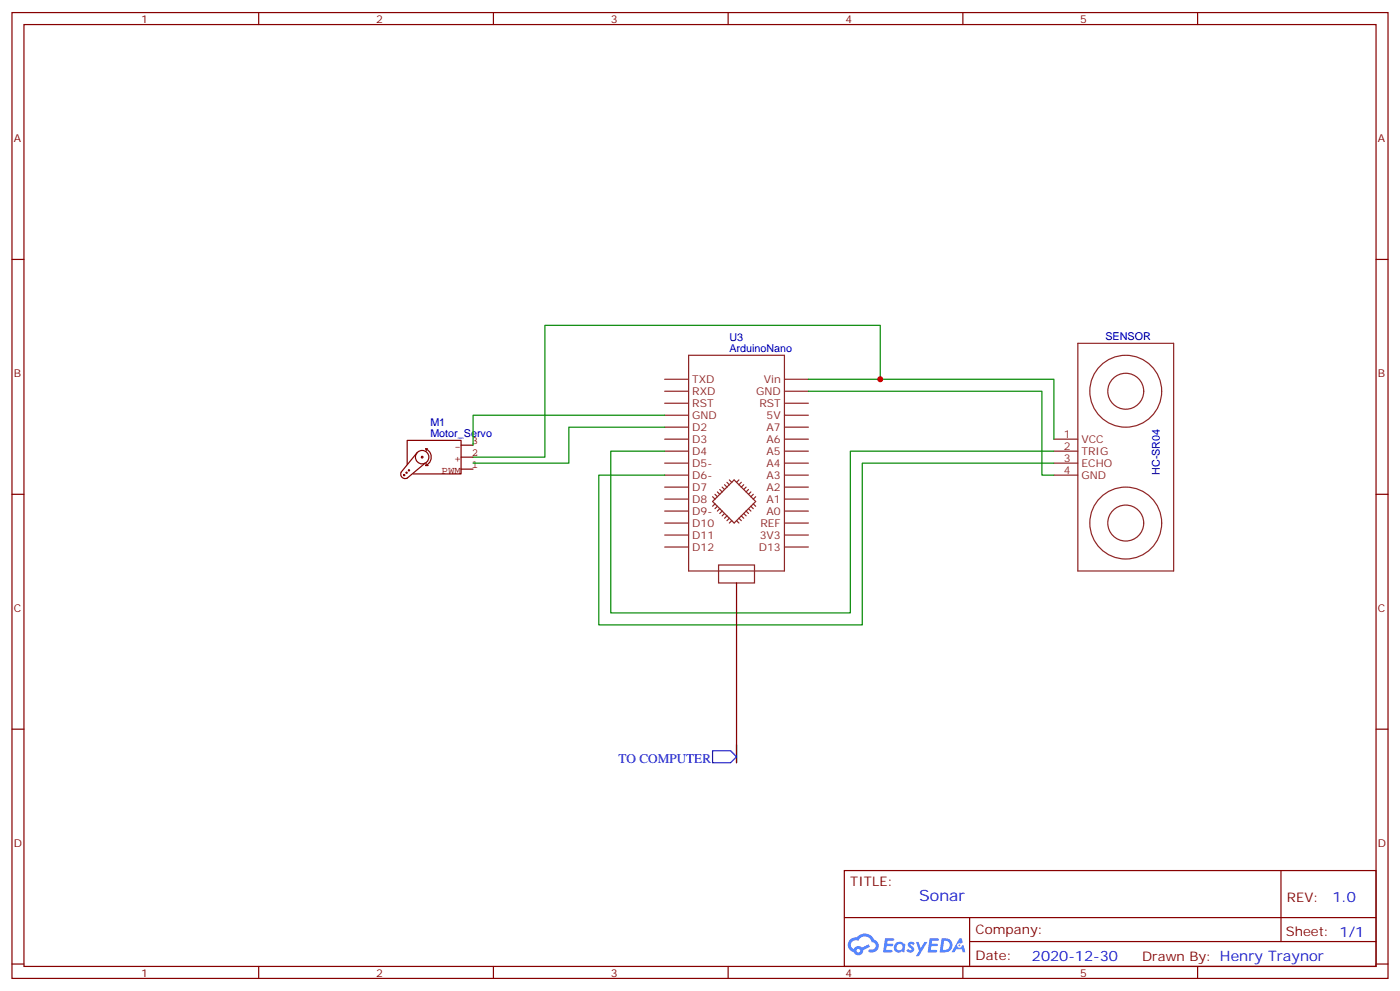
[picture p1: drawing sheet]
<svg xmlns="http://www.w3.org/2000/svg" width="412mm" height="292mm" viewBox="0 0 412 292" stroke-linecap="round" stroke-linejoin="round" font-family="sans-serif">
<g fill="none" stroke="#870000" stroke-width=".35">
<path d="M3.5 3.7h405.4v284.3h-405.4zM7.1 7.2h398.2v277.3h-398.2zM76.2 3.7v3.5M145.3 3.7v3.5M214.5 3.7v3.5M283.6 3.7v3.5M352.8 3.7v3.5M3.5 76.4h3.6M405.3 76.4h3.6M3.5 145.5h3.6M405.3 145.5h3.6M3.5 214.7h3.6"/>
<path d="M405.3 214.7h3.6M248.7 256.3h156.6v28.2h-156.6zM377.3 256.3v20.9M248.7 270.1h156.5M285.6 277.2h119.6M285.6 270.1v14.2M3.5 283.8h3.6M76.2 284.5v3.5M145.3 284.5v3.5M214.5 284.5v3.5M283.6 284.5v3.5M352.8 284.5v3.5"/>
<path d="M405.3 283.8h3.6"/>
</g>
<g fill="#5487ff">
<path d="M267.7 277.5a1.22 1.22 0 0 1 1.7 .2l-.4 .6a.47 .47 0 0 0-.3-.4 .47 .47 0 0 0-.5 .2l.1 .2a1.14 1.14 0 0 1 .8 1.8 1.14 1.14 0 0 1-1.9 0l-.2-.2 .5-.6 .7 .5a.29 .29 0 0 0 .3-.3 .29 .29 0 0 0-.2-.3 1.04 1.04 0 0 1-.6-1.7z"/>
<path d="M260.7 276.2h2.4l.3 .2-.2 .5-1.8 .1-.1 .8h1.5l.3 .4-.3 .4h-1.6l-.2 1.1h1.7l.2 .3-.2 .3-2.6 .1z"/>
<path d="M273.8 276.2h2.4l.3 .2-.1 .5-1.8 .1-.2 .8h1.6l.3 .4-.4 .4-1.6-.1-.1 1.1 1.7 .1 .2 .3-.2 .3-2.6 .1z"/>
<path d="M282.6 276.2h.7l.3 1.3-.6 .3a.69 .69 0 0 0-1 .3 .69 .69 0 0 0 .4 .9 .69 .69 0 0 0 .9-.6l.5-.2 .6 2.2h-.8l-.2-.9h-1.8l-.5 .9h-.8z"/>
<path d="M269.8 277.3h.8l.6 1.8 1.1-1.8h.9l-2.6 4.2h-.8l.9-1.5z"/>
<path d="M277.4 276.2l-.6 4.2h1.3a2.11 2.11 0 0 0 2.5-2.1 2.11 2.11 0 0 0-2.5-2.1zM278.1 277a1.39 1.39 0 0 1 1.7 1.4 1.39 1.39 0 0 1-1.8 1.2h-.3z"/>
<path d="M263.7 277.8a1.54 1.54 0 0 0-.1 2.2 1.54 1.54 0 0 0 2.2 .1l.6 .3 .3-2.3-.2-.3h-.4a1.49 1.49 0 0 0-2.4 0zM264 278.8a.94 .94 0 0 1 1.8 0 .94 .94 0 0 1-1.8 0z"/>
<path d="M250.4 276.6a2.18 2.18 0 0 0 1.1 3.7 1.44 1.44 0 0 0 1.6 .9 1.44 1.44 0 0 0 1.2-1.4l2-1.1-.5-.7-1.9 1a1.47 1.47 0 0 0-2.4 .4 1.39 1.39 0 0 1-.7-1.9 1.39 1.39 0 0 1 2-.5 2.12 2.12 0 0 1 2.2-1.3 2.12 2.12 0 0 1 1.9 1.7 1.14 1.14 0 0 1 1.1 1.4 1.14 1.14 0 0 1-1.7 .7 .43 .43 0 0 0-.5 .4 .43 .43 0 0 0 .4 .5 1.98 1.98 0 0 0 2.5-1.2 1.98 1.98 0 0 0-1.2-2.6 3.1 3.1 0 0 0-5.3-.6l-.9 .1zM252.3 279.9a.55 .55 0 0 1 1.1 0 .55 .55 0 0 1-1.1 0z"/>
<circle cx="282.6" cy="278.3" r=".26"/>
</g>
<g fill="none" stroke="#8c2424" stroke-width=".35">
<path d="M195.8 118.7h7M195.8 115.2h7M195.8 111.7h7M202.8 104.6h28.3v63.5h-28.3zM231.1 118.7h7M231.1 115.2h7M231.1 111.7h7M317.5 101.1h28.2v67h-28.2zM195.8 139.9h7M195.8 136.3h7M195.8 132.8h7M195.8 129.3h7"/>
<path d="M195.8 125.8h7M195.8 122.2h7M231.1 139.9h7M231.1 136.3h7M231.1 132.8h7M231.1 129.3h7M231.1 125.8h7M231.1 122.2h7M310.4 139.9h7.1M310.4 136.3h7.1M310.4 132.8h7.1M310.4 129.3h7.1"/>
<path d="M195.8 157.5h7M195.8 154h7M195.8 150.5h7M195.8 146.9h7M195.8 143.4h7M209.9 147.6l6.4-6.3 6.3 6.3-6.3 6.4zM209.9 146.2l.7 .7M210.6 145.5l.7 .7M210.6 148.3l-.7 .7M211.3 144.8l.7 .7M211.3 149l-.7 .8M212 144.1l.7 .7"/>
<path d="M212 149.8l-.7 .7M212.7 143.4l.7 .7M212.7 150.5l-.7 .7M213.4 142.7l.7 .7M213.4 151.2l-.7 .7M214.1 142l.7 .7M214.1 151.9l-.7 .7M214.8 141.3l.7 .7M214.8 152.6l-.7 .7M215.5 153.3l-.7 .7M217 153.3l.7 .7M217.7 152.6l.7 .7"/>
<path d="M217.7 141.3l-.7 .7M218.4 151.9l.7 .7M218.4 142l-.7 .7M219.1 151.2l.7 .7M219.1 142.7l-.7 .7M219.8 150.5l.7 .7M219.8 143.4l-.7 .7M220.5 149.8l.7 .7M220.5 144.1l-.7 .7M221.2 149l.7 .8M221.2 144.8l-.7 .7M221.9 148.3l.7 .7"/>
<path d="M221.9 145.5l-.7 .7M222.6 146.2l-.7 .7M231.1 157.5h7M231.1 154h7M231.1 150.5h7M231.1 146.9h7M231.1 143.4h7M195.8 161h7M211.7 166.3h10.5v5.3h-10.5zM231.1 161h7"/>
<circle cx="331.6" cy="115.2" r="10.6"/>
<circle cx="331.6" cy="115.2" r="5.3"/>
<circle cx="331.6" cy="154" r="10.6"/>
<circle cx="331.6" cy="154" r="5.3"/>
</g>
<path d="M238.1 111.7h72.3v17.6M238.1 115.2h68.8v24.7h3.5M259.3 111.7v-15.9h-98.8v38.8h-21.2M195.8 132.8h-15.9v47.6h70.6v-47.6h59.9M195.8 122.2h-56.5v8.9M195.8 125.8h-28.2v10.5h-28.3M310.4 136.3h-56.4v47.7h-77.6v-44.1h19.4" fill="none" stroke="#008700" stroke-width=".35"/>
<g fill="none" stroke="#850000" stroke-width=".35">
<path d="M118.9 139.8l.3 .1-.1 .2-.2-.2M119.6 139.1l.3 .1-.1 .1-.2-.1M119.9 136.7v-7.1h15.9v9.9h-14.1M120.3 138.3l.3 .2-.1 .1-.2-.1M122.4 134.4a1.98 1.98 0 0 1 3-1.5 1.98 1.98 0 0 1-.1 3.4 1.98 1.98 0 0 1-2.9-1.7M122.9 133.2l-4.7 5.8a1.31 1.31 0 0 0 .2 1.5 1.31 1.31 0 0 0 1.5 .3l5.3-4.5M124.2 134.4l.4 .2-.2 .2-.3-.2M125.4 132.1a2.68 2.68 0 0 1 1.6 2.5 2.68 2.68 0 0 1-1.6 2.4M125.4 132.1h.5M125.4 132.1l.2 .5M125.4 137.1h.7M125.6 136.5l-.2 .6"/>
<path d="M135.8 138.1h3.5M135.8 134.6h3.5M135.8 131.1h3.5"/>
</g>
<path d="M217 171.6v52.9v-5.2" fill="none" stroke="#000" stroke-width=".35"/>
<path d="M209.9 221h5.3l1.8 1.8-1.8 1.7h-5.3z" fill="none" stroke="#00f" stroke-width=".35"/>
<circle cx="259.3" cy="111.7" r=".88" fill="#c00"/>
<text font-size="4.6" fill="#00f" x="270.8" y="265.3">Sonar</text>
<g font-size="4.2" fill="#00f">
<text x="392.5" y="265.6">1.0</text>
<text x="304" y="282.9">2020-12-30</text>
</g>
<text font-size="3.9" fill="#00f" x="182.2" y="224.5">TO COMPUTER</text>
<g font-size="3.9" fill="#800">
<text x="250.5" y="260.9">TITLE:</text>
<text x="379.1" y="265.6">REV:</text>
<text x="287.4" y="275.1">Company:</text>
<text x="378.7" y="275.7">Sheet: 1/1</text>
<text x="287.4" y="282.8">Date:</text>
<text x="336.4" y="282.8">Drawn By: Henry Traynor</text>
</g>
<g font-size="3.2" fill="#800">
<text x="41.6" y="6.7">1</text>
<text x="110.8" y="6.7">2</text>
<text x="179.9" y="6.7">3</text>
<text x="249.1" y="6.7">4</text>
<text x="318.2" y="6.7">5</text>
<text x="4.1" y="41.8">A</text>
<text x="405.9" y="41.8">A</text>
<text x="4.1" y="110.9">B</text>
<text x="405.9" y="110.9">B</text>
<text x="4.1" y="180.1">C</text>
<text x="405.9" y="180.1">C</text>
<text x="4.1" y="249.2">D</text>
<text x="405.9" y="249.2">D</text>
<text x="41.6" y="287.5">1</text>
<text x="110.8" y="287.5">2</text>
<text x="179.9" y="287.5">3</text>
<text x="249.1" y="287.5">4</text>
<text x="318.2" y="287.5">5</text>
</g>
<g font-size="3.2" fill="#000080">
<text x="214.9" y="100.3">U3</text>
<text x="325.6" y="100">SENSOR</text>
<text x="214.9" y="103.5">ArduinoNano</text>
<text x="126.8" y="125.4">M1</text>
<text x="126.8" y="128.6">Motor_Servo</text>
<text x="341.7" y="139.8" transform="rotate(-90 341.7 139.8)">HC-SR04</text>
</g>
<g font-size="3.2" fill="#8d2323">
<text x="203.9" y="112.7">TXD</text>
<text x="225" y="112.7">Vin</text>
<text x="203.9" y="119.8">RST</text>
<text x="203.9" y="116.2">RXD</text>
<text x="222.7" y="116.2">GND</text>
<text x="223.7" y="119.8">RST</text>
<text x="203.9" y="123.3">GND</text>
<text x="225.8" y="123.3">5V</text>
<text x="203.9" y="130.4">D3</text>
<text x="203.9" y="126.8">D2</text>
<text x="225.8" y="126.8">A7</text>
<text x="225.8" y="130.4">A6</text>
<text x="313.4" y="128.9">1</text>
<text x="318.6" y="130.4">VCC</text>
<text x="203.9" y="137.4">D5-</text>
<text x="203.9" y="133.9">D4</text>
<text x="225.8" y="133.9">A5</text>
<text x="225.8" y="137.4">A4</text>
<text x="313.4" y="132.5">2</text>
<text x="313.4" y="136">3</text>
<text x="318.6" y="133.9">TRIG</text>
<text x="318.6" y="137.4">ECHO</text>
<text x="203.9" y="140.9">D6-</text>
<text x="225.8" y="140.9">A3</text>
<text x="313.4" y="139.5">4</text>
<text x="318.6" y="140.9">GND</text>
<text x="203.9" y="148">D8</text>
<text x="203.9" y="144.5">D7</text>
<text x="225.8" y="144.5">A2</text>
<text x="225.8" y="148">A1</text>
<text x="203.9" y="155">D10</text>
<text x="203.9" y="151.5">D9-</text>
<text x="224" y="155">REF</text>
<text x="225.8" y="151.5">A0</text>
<text x="203.9" y="158.6">D11</text>
<text x="223.8" y="158.6">3V3</text>
<text x="203.9" y="162.1">D12</text>
<text x="223.5" y="162.1">D13</text>
</g>
<g font-size="3.2" fill="#840000">
<text x="139" y="130.7">3</text>
<text x="133.9" y="136.1">+</text>
<text x="133.9" y="132.6">-</text>
<text x="139" y="137.8">1</text>
<text x="139" y="134.2">2</text>
<text x="130.1" y="139.6">PWM</text>
</g>
</svg>
